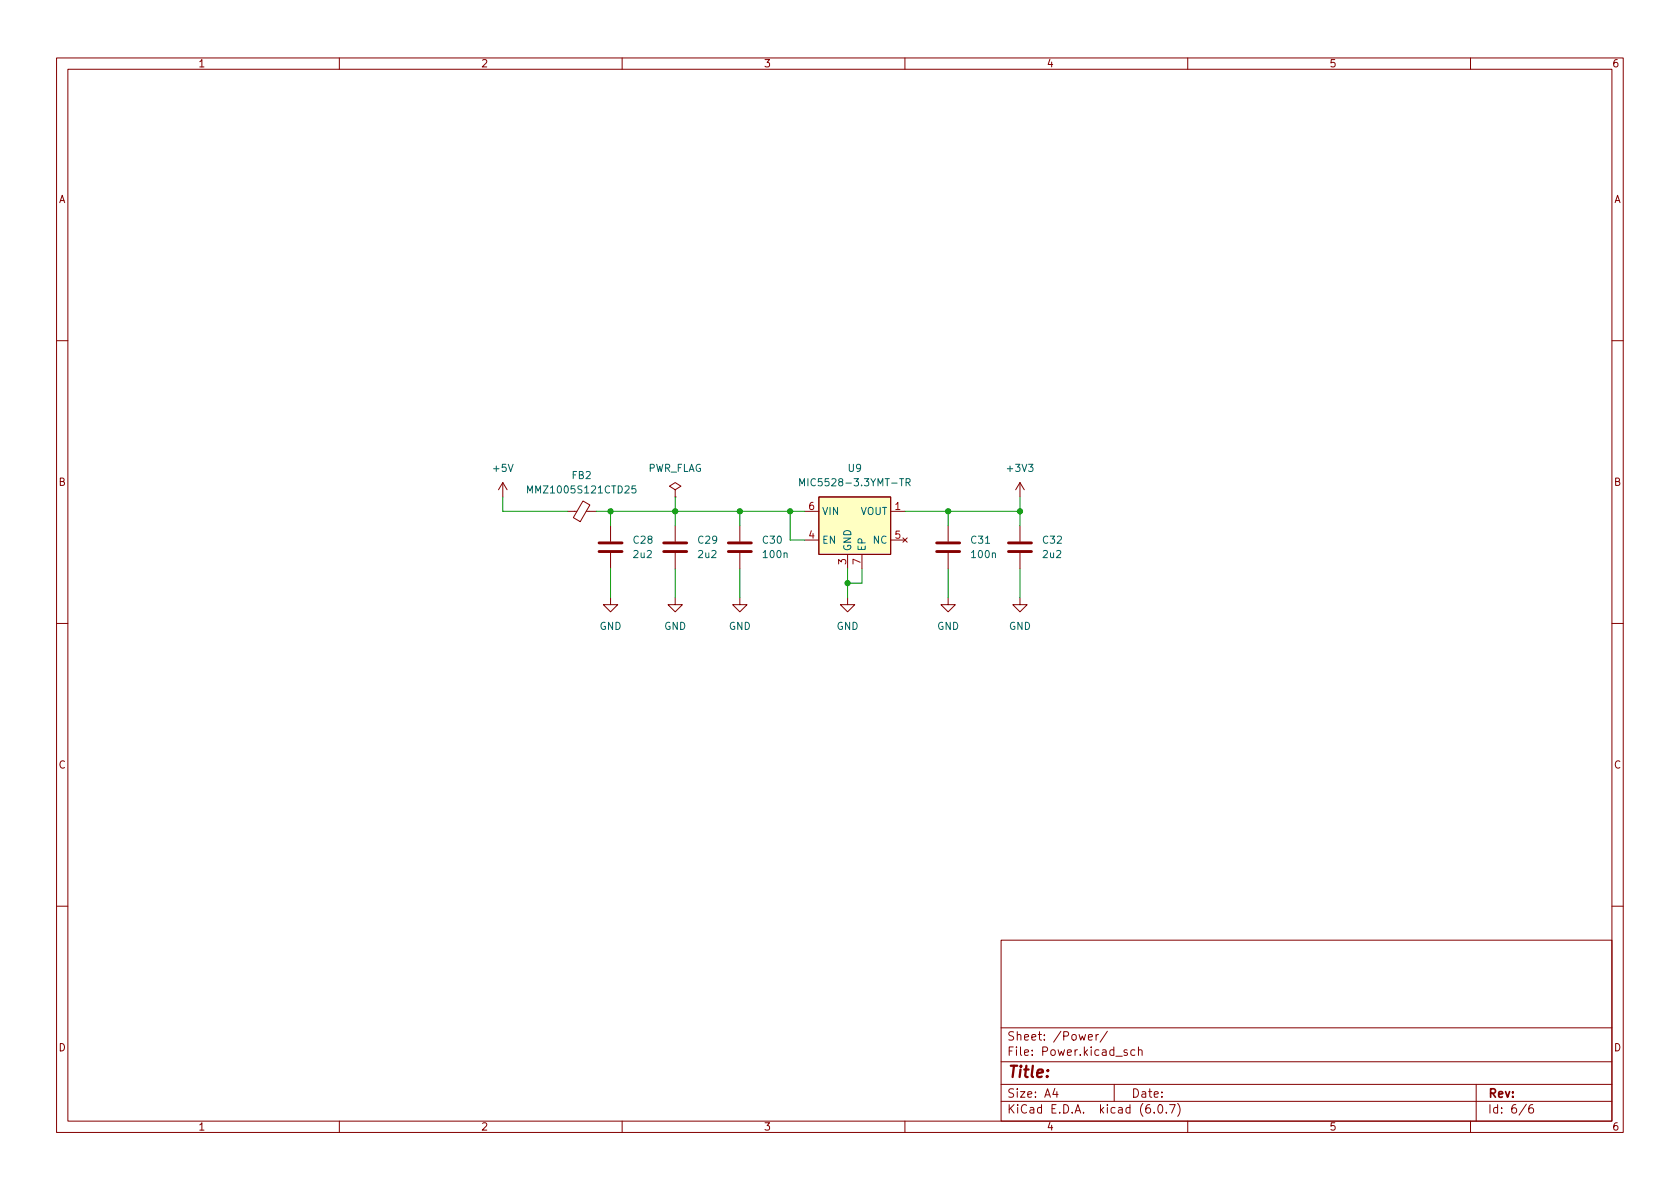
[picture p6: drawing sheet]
(kicad_sch (version 20211123) (generator eeschema)

 (paper "A4")

 (lib_symbols
  (symbol "Device:C" (pin_numbers hide) (pin_names (offset 0.254)) (in_bom yes) (on_board yes)
   (property "Reference" "C" (id 0) (at 0.635 2.54 0) (effects (font (size 1.27 1.27)) (justify left)))
   (property "Value" "C" (id 1) (at 0.635 -2.54 0) (effects (font (size 1.27 1.27)) (justify left)))
   (property "Footprint" "" (id 2) (at 0.9652 -3.81 0) (effects (font (size 1.27 1.27)) hide))
   (property "Datasheet" "~" (id 3) (at 0 0 0) (effects (font (size 1.27 1.27)) hide))
   (symbol "C_0_1"
    (polyline (pts (xy -2.032 -0.762) (xy 2.032 -0.762)) (stroke (width 0.508) (type default) (color 0 0 0 0)) (fill (type none)))
    (polyline (pts (xy -2.032 0.762) (xy 2.032 0.762)) (stroke (width 0.508) (type default) (color 0 0 0 0)) (fill (type none))))
   (symbol "C_1_1"
    (pin passive line (at 0 3.81 270) (length 2.794) (name "~" (effects (font (size 1.27 1.27)))) (number "1" (effects (font (size 1.27 1.27)))))
    (pin passive line (at 0 -3.81 90) (length 2.794) (name "~" (effects (font (size 1.27 1.27)))) (number "2" (effects (font (size 1.27 1.27)))))))
  (symbol "Device:FerriteBead_Small" (pin_numbers hide) (pin_names (offset 0)) (in_bom yes) (on_board yes)
   (property "Reference" "FB" (id 0) (at 1.905 1.27 0) (effects (font (size 1.27 1.27)) (justify left)))
   (property "Value" "FerriteBead_Small" (id 1) (at 1.905 -1.27 0) (effects (font (size 1.27 1.27)) (justify left)))
   (property "Footprint" "" (id 2) (at -1.778 0 90) (effects (font (size 1.27 1.27)) hide))
   (property "Datasheet" "~" (id 3) (at 0 0 0) (effects (font (size 1.27 1.27)) hide))
   (symbol "FerriteBead_Small_0_1"
    (polyline (pts (xy 0 -1.27) (xy 0 -0.7874)) (stroke (width 0) (type default) (color 0 0 0 0)) (fill (type none)))
    (polyline (pts (xy 0 0.889) (xy 0 1.2954)) (stroke (width 0) (type default) (color 0 0 0 0)) (fill (type none)))
    (polyline (pts (xy -1.8288 0.2794) (xy -1.1176 1.4986) (xy 1.8288 -0.2032) (xy 1.1176 -1.4224) (xy -1.8288 0.2794)) (stroke (width 0) (type default) (color 0 0 0 0)) (fill (type none))))
   (symbol "FerriteBead_Small_1_1"
    (pin passive line (at 0 2.54 270) (length 1.27) (name "~" (effects (font (size 1.27 1.27)))) (number "1" (effects (font (size 1.27 1.27)))))
    (pin passive line (at 0 -2.54 90) (length 1.27) (name "~" (effects (font (size 1.27 1.27)))) (number "2" (effects (font (size 1.27 1.27)))))))
  (symbol "LibreCAL:MIC5528" (in_bom yes) (on_board yes)
   (property "Reference" "U" (id 0) (at 2.54 -6.35 0) (effects (font (size 1.27 1.27))))
   (property "Value" "MIC5528" (id 1) (at -2.54 6.35 0) (effects (font (size 1.27 1.27))))
   (property "Footprint" "LibreCAL:DFN-6-1EP_1.2x1.2mm_P0.4mm_EP0.3x0.94mm" (id 2) (at -2.54 -2.54 0) (effects (font (size 1.27 1.27)) hide))
   (property "Datasheet" "https://eu.mouser.com/datasheet/2/268/MIC5528_High_Performance_500mA_LDO_in_Thin_and_Ext-1891284.pdf" (id 3) (at -2.54 -2.54 0) (effects (font (size 1.27 1.27)) hide))
   (symbol "MIC5528_0_1"
    (rectangle (start -7.62 5.08) (end 5.08 -5.08) (stroke (width 0) (type default) (color 0 0 0 0)) (fill (type background))))
   (symbol "MIC5528_1_1"
    (pin power_out line (at 7.62 2.54 180) (length 2.54) (name "VOUT" (effects (font (size 1.27 1.27)))) (number "1" (effects (font (size 1.27 1.27)))))
    (pin power_out line (at 7.62 2.54 180) (length 2.54) hide (name "VOUT" (effects (font (size 1.27 1.27)))) (number "2" (effects (font (size 1.27 1.27)))))
    (pin power_in line (at -2.54 -7.62 90) (length 2.54) (name "GND" (effects (font (size 1.27 1.27)))) (number "3" (effects (font (size 1.27 1.27)))))
    (pin input line (at -10.16 -2.54 0) (length 2.54) (name "EN" (effects (font (size 1.27 1.27)))) (number "4" (effects (font (size 1.27 1.27)))))
    (pin no_connect line (at 7.62 -2.54 180) (length 2.54) (name "NC" (effects (font (size 1.27 1.27)))) (number "5" (effects (font (size 1.27 1.27)))))
    (pin power_in line (at -10.16 2.54 0) (length 2.54) (name "VIN" (effects (font (size 1.27 1.27)))) (number "6" (effects (font (size 1.27 1.27)))))
    (pin power_in line (at 0 -7.62 90) (length 2.54) (name "EP" (effects (font (size 1.27 1.27)))) (number "7" (effects (font (size 1.27 1.27)))))))
  (symbol "power:+3V3" (power) (pin_names (offset 0)) (in_bom yes) (on_board yes)
   (property "Reference" "#PWR" (id 0) (at 0 -3.81 0) (effects (font (size 1.27 1.27)) hide))
   (property "Value" "+3V3" (id 1) (at 0 3.556 0) (effects (font (size 1.27 1.27))))
   (property "Footprint" "" (id 2) (at 0 0 0) (effects (font (size 1.27 1.27)) hide))
   (property "Datasheet" "" (id 3) (at 0 0 0) (effects (font (size 1.27 1.27)) hide))
   (symbol "+3V3_0_1"
    (polyline (pts (xy -0.762 1.27) (xy 0 2.54)) (stroke (width 0) (type default) (color 0 0 0 0)) (fill (type none)))
    (polyline (pts (xy 0 0) (xy 0 2.54)) (stroke (width 0) (type default) (color 0 0 0 0)) (fill (type none)))
    (polyline (pts (xy 0 2.54) (xy 0.762 1.27)) (stroke (width 0) (type default) (color 0 0 0 0)) (fill (type none))))
   (symbol "+3V3_1_1"
    (pin power_in line (at 0 0 90) (length 0) hide (name "+3V3" (effects (font (size 1.27 1.27)))) (number "1" (effects (font (size 1.27 1.27)))))))
  (symbol "power:+5V" (power) (pin_names (offset 0)) (in_bom yes) (on_board yes)
   (property "Reference" "#PWR" (id 0) (at 0 -3.81 0) (effects (font (size 1.27 1.27)) hide))
   (property "Value" "+5V" (id 1) (at 0 3.556 0) (effects (font (size 1.27 1.27))))
   (property "Footprint" "" (id 2) (at 0 0 0) (effects (font (size 1.27 1.27)) hide))
   (property "Datasheet" "" (id 3) (at 0 0 0) (effects (font (size 1.27 1.27)) hide))
   (symbol "+5V_0_1"
    (polyline (pts (xy -0.762 1.27) (xy 0 2.54)) (stroke (width 0) (type default) (color 0 0 0 0)) (fill (type none)))
    (polyline (pts (xy 0 0) (xy 0 2.54)) (stroke (width 0) (type default) (color 0 0 0 0)) (fill (type none)))
    (polyline (pts (xy 0 2.54) (xy 0.762 1.27)) (stroke (width 0) (type default) (color 0 0 0 0)) (fill (type none))))
   (symbol "+5V_1_1"
    (pin power_in line (at 0 0 90) (length 0) hide (name "+5V" (effects (font (size 1.27 1.27)))) (number "1" (effects (font (size 1.27 1.27)))))))
  (symbol "power:GND" (power) (pin_names (offset 0)) (in_bom yes) (on_board yes)
   (property "Reference" "#PWR" (id 0) (at 0 -6.35 0) (effects (font (size 1.27 1.27)) hide))
   (property "Value" "GND" (id 1) (at 0 -3.81 0) (effects (font (size 1.27 1.27))))
   (property "Footprint" "" (id 2) (at 0 0 0) (effects (font (size 1.27 1.27)) hide))
   (property "Datasheet" "" (id 3) (at 0 0 0) (effects (font (size 1.27 1.27)) hide))
   (symbol "GND_0_1"
    (polyline (pts (xy 0 0) (xy 0 -1.27) (xy 1.27 -1.27) (xy 0 -2.54) (xy -1.27 -1.27) (xy 0 -1.27)) (stroke (width 0) (type default) (color 0 0 0 0)) (fill (type none))))
   (symbol "GND_1_1"
    (pin power_in line (at 0 0 270) (length 0) hide (name "GND" (effects (font (size 1.27 1.27)))) (number "1" (effects (font (size 1.27 1.27)))))))
  (symbol "power:PWR_FLAG" (power) (pin_numbers hide) (pin_names (offset 0) hide) (in_bom yes) (on_board yes)
   (property "Reference" "#FLG" (id 0) (at 0 1.905 0) (effects (font (size 1.27 1.27)) hide))
   (property "Value" "PWR_FLAG" (id 1) (at 0 3.81 0) (effects (font (size 1.27 1.27))))
   (property "Footprint" "" (id 2) (at 0 0 0) (effects (font (size 1.27 1.27)) hide))
   (property "Datasheet" "~" (id 3) (at 0 0 0) (effects (font (size 1.27 1.27)) hide))
   (symbol "PWR_FLAG_0_0"
    (pin power_out line (at 0 0 90) (length 0) (name "pwr" (effects (font (size 1.27 1.27)))) (number "1" (effects (font (size 1.27 1.27))))))
   (symbol "PWR_FLAG_0_1"
    (polyline (pts (xy 0 0) (xy 0 1.27) (xy -1.016 1.905) (xy 0 2.54) (xy 1.016 1.905) (xy 0 1.27)) (stroke (width 0) (type default) (color 0 0 0 0)) (fill (type none))))))


 (junction (at 119.38 90.17) (diameter 0) (color 0 0 0 0))
 (junction (at 149.86 102.87) (diameter 0) (color 0 0 0 0))
 (junction (at 139.7 90.17) (diameter 0) (color 0 0 0 0))
 (junction (at 167.64 90.17) (diameter 0) (color 0 0 0 0))
 (junction (at 180.34 90.17) (diameter 0) (color 0 0 0 0))
 (junction (at 107.95 90.17) (diameter 0) (color 0 0 0 0))
 (junction (at 130.81 90.17) (diameter 0) (color 0 0 0 0))

 (wire (pts (xy 180.34 90.17) (xy 180.34 87.63)) (stroke (width 0) (type default) (color 0 0 0 0)))
 (wire (pts (xy 130.81 90.17) (xy 139.7 90.17)) (stroke (width 0) (type default) (color 0 0 0 0)))
 (wire (pts (xy 180.34 100.33) (xy 180.34 105.41)) (stroke (width 0) (type default) (color 0 0 0 0)))
 (wire (pts (xy 119.38 90.17) (xy 119.38 92.71)) (stroke (width 0) (type default) (color 0 0 0 0)))
 (wire (pts (xy 152.4 100.33) (xy 152.4 102.87)) (stroke (width 0) (type default) (color 0 0 0 0)))
 (wire (pts (xy 88.9 90.17) (xy 88.9 87.63)) (stroke (width 0) (type default) (color 0 0 0 0)))
 (wire (pts (xy 100.33 90.17) (xy 88.9 90.17)) (stroke (width 0) (type default) (color 0 0 0 0)))
 (wire (pts (xy 167.64 90.17) (xy 180.34 90.17)) (stroke (width 0) (type default) (color 0 0 0 0)))
 (wire (pts (xy 142.24 95.25) (xy 139.7 95.25)) (stroke (width 0) (type default) (color 0 0 0 0)))
 (wire (pts (xy 130.81 100.33) (xy 130.81 105.41)) (stroke (width 0) (type default) (color 0 0 0 0)))
 (wire (pts (xy 180.34 90.17) (xy 180.34 92.71)) (stroke (width 0) (type default) (color 0 0 0 0)))
 (wire (pts (xy 149.86 100.33) (xy 149.86 102.87)) (stroke (width 0) (type default) (color 0 0 0 0)))
 (wire (pts (xy 119.38 90.17) (xy 130.81 90.17)) (stroke (width 0) (type default) (color 0 0 0 0)))
 (wire (pts (xy 152.4 102.87) (xy 149.86 102.87)) (stroke (width 0) (type default) (color 0 0 0 0)))
 (wire (pts (xy 119.38 87.63) (xy 119.38 90.17)) (stroke (width 0) (type default) (color 0 0 0 0)))
 (wire (pts (xy 105.41 90.17) (xy 107.95 90.17)) (stroke (width 0) (type default) (color 0 0 0 0)))
 (wire (pts (xy 149.86 102.87) (xy 149.86 105.41)) (stroke (width 0) (type default) (color 0 0 0 0)))
 (wire (pts (xy 139.7 95.25) (xy 139.7 90.17)) (stroke (width 0) (type default) (color 0 0 0 0)))
 (wire (pts (xy 139.7 90.17) (xy 142.24 90.17)) (stroke (width 0) (type default) (color 0 0 0 0)))
 (wire (pts (xy 167.64 90.17) (xy 167.64 92.71)) (stroke (width 0) (type default) (color 0 0 0 0)))
 (wire (pts (xy 119.38 100.33) (xy 119.38 105.41)) (stroke (width 0) (type default) (color 0 0 0 0)))
 (wire (pts (xy 130.81 90.17) (xy 130.81 92.71)) (stroke (width 0) (type default) (color 0 0 0 0)))
 (wire (pts (xy 107.95 90.17) (xy 119.38 90.17)) (stroke (width 0) (type default) (color 0 0 0 0)))
 (wire (pts (xy 160.02 90.17) (xy 167.64 90.17)) (stroke (width 0) (type default) (color 0 0 0 0)))
 (wire (pts (xy 107.95 90.17) (xy 107.95 92.71)) (stroke (width 0) (type default) (color 0 0 0 0)))
 (wire (pts (xy 107.95 100.33) (xy 107.95 105.41)) (stroke (width 0) (type default) (color 0 0 0 0)))
 (wire (pts (xy 167.64 100.33) (xy 167.64 105.41)) (stroke (width 0) (type default) (color 0 0 0 0)))

 (symbol (lib_id "Device:C") (at 167.64 96.52 0) (unit 1) (in_bom yes) (on_board yes) (fields_autoplaced)
  (property "Reference" "C31" (id 0) (at 171.45 95.2499 0) (effects (font (size 1.27 1.27)) (justify left)))
  (property "Value" "100n" (id 1) (at 171.45 97.7899 0) (effects (font (size 1.27 1.27)) (justify left)))
  (property "Footprint" "Capacitor_SMD:C_0402_1005Metric" (id 2) (at 168.6052 100.33 0) (effects (font (size 1.27 1.27)) hide))
  (property "Datasheet" "~" (id 3) (at 167.64 96.52 0) (effects (font (size 1.27 1.27)) hide)) (pin "1") (pin "2"))

 (symbol (lib_id "power:GND") (at 180.34 105.41 0) (unit 1) (in_bom yes) (on_board yes) (fields_autoplaced)
  (property "Reference" "#PWR0102" (id 0) (at 180.34 111.76 0) (effects (font (size 1.27 1.27)) hide))
  (property "Value" "GND" (id 1) (at 180.34 110.49 0))
  (property "Footprint" "" (id 2) (at 180.34 105.41 0) (effects (font (size 1.27 1.27)) hide))
  (property "Datasheet" "" (id 3) (at 180.34 105.41 0) (effects (font (size 1.27 1.27)) hide)) (pin "1"))

 (symbol (lib_id "power:PWR_FLAG") (at 119.38 87.63 0) (unit 1) (in_bom yes) (on_board yes) (fields_autoplaced)
  (property "Reference" "#FLG0103" (id 0) (at 119.38 85.725 0) (effects (font (size 1.27 1.27)) hide))
  (property "Value" "PWR_FLAG" (id 1) (at 119.38 82.55 0))
  (property "Footprint" "" (id 2) (at 119.38 87.63 0) (effects (font (size 1.27 1.27)) hide))
  (property "Datasheet" "~" (id 3) (at 119.38 87.63 0) (effects (font (size 1.27 1.27)) hide)) (pin "1"))

 (symbol (lib_id "power:+3V3") (at 180.34 87.63 0) (unit 1) (in_bom yes) (on_board yes) (fields_autoplaced)
  (property "Reference" "#PWR0101" (id 0) (at 180.34 91.44 0) (effects (font (size 1.27 1.27)) hide))
  (property "Value" "+3V3" (id 1) (at 180.34 82.55 0))
  (property "Footprint" "" (id 2) (at 180.34 87.63 0) (effects (font (size 1.27 1.27)) hide))
  (property "Datasheet" "" (id 3) (at 180.34 87.63 0) (effects (font (size 1.27 1.27)) hide)) (pin "1"))

 (symbol (lib_id "power:GND") (at 167.64 105.41 0) (unit 1) (in_bom yes) (on_board yes) (fields_autoplaced)
  (property "Reference" "#PWR0100" (id 0) (at 167.64 111.76 0) (effects (font (size 1.27 1.27)) hide))
  (property "Value" "GND" (id 1) (at 167.64 110.49 0))
  (property "Footprint" "" (id 2) (at 167.64 105.41 0) (effects (font (size 1.27 1.27)) hide))
  (property "Datasheet" "" (id 3) (at 167.64 105.41 0) (effects (font (size 1.27 1.27)) hide)) (pin "1"))

 (symbol (lib_id "power:GND") (at 130.81 105.41 0) (unit 1) (in_bom yes) (on_board yes) (fields_autoplaced)
  (property "Reference" "#PWR098" (id 0) (at 130.81 111.76 0) (effects (font (size 1.27 1.27)) hide))
  (property "Value" "GND" (id 1) (at 130.81 110.49 0))
  (property "Footprint" "" (id 2) (at 130.81 105.41 0) (effects (font (size 1.27 1.27)) hide))
  (property "Datasheet" "" (id 3) (at 130.81 105.41 0) (effects (font (size 1.27 1.27)) hide)) (pin "1"))

 (symbol (lib_id "Device:C") (at 107.95 96.52 0) (unit 1) (in_bom yes) (on_board yes) (fields_autoplaced)
  (property "Reference" "C28" (id 0) (at 111.76 95.2499 0) (effects (font (size 1.27 1.27)) (justify left)))
  (property "Value" "2u2" (id 1) (at 111.76 97.7899 0) (effects (font (size 1.27 1.27)) (justify left)))
  (property "Footprint" "Capacitor_SMD:C_0402_1005Metric" (id 2) (at 108.9152 100.33 0) (effects (font (size 1.27 1.27)) hide))
  (property "Datasheet" "~" (id 3) (at 107.95 96.52 0) (effects (font (size 1.27 1.27)) hide)) (pin "1") (pin "2"))

 (symbol (lib_id "power:GND") (at 119.38 105.41 0) (unit 1) (in_bom yes) (on_board yes) (fields_autoplaced)
  (property "Reference" "#PWR097" (id 0) (at 119.38 111.76 0) (effects (font (size 1.27 1.27)) hide))
  (property "Value" "GND" (id 1) (at 119.38 110.49 0))
  (property "Footprint" "" (id 2) (at 119.38 105.41 0) (effects (font (size 1.27 1.27)) hide))
  (property "Datasheet" "" (id 3) (at 119.38 105.41 0) (effects (font (size 1.27 1.27)) hide)) (pin "1"))

 (symbol (lib_id "power:GND") (at 107.95 105.41 0) (unit 1) (in_bom yes) (on_board yes) (fields_autoplaced)
  (property "Reference" "#PWR096" (id 0) (at 107.95 111.76 0) (effects (font (size 1.27 1.27)) hide))
  (property "Value" "GND" (id 1) (at 107.95 110.49 0))
  (property "Footprint" "" (id 2) (at 107.95 105.41 0) (effects (font (size 1.27 1.27)) hide))
  (property "Datasheet" "" (id 3) (at 107.95 105.41 0) (effects (font (size 1.27 1.27)) hide)) (pin "1"))

 (symbol (lib_id "LibreCAL:MIC5528") (at 152.4 92.71 0) (unit 1) (in_bom yes) (on_board yes) (fields_autoplaced)
  (property "Reference" "U9" (id 0) (at 151.13 82.55 0))
  (property "Value" "MIC5528-3.3YMT-TR" (id 1) (at 151.13 85.09 0))
  (property "Footprint" "LibreCAL:DFN-6-1EP_1.2x1.2mm_P0.4mm_EP0.3x0.94mm" (id 2) (at 149.86 95.25 0) (effects (font (size 1.27 1.27)) hide))
  (property "Datasheet" "https://eu.mouser.com/datasheet/2/268/MIC5528_High_Performance_500mA_LDO_in_Thin_and_Ext-1891284.pdf" (id 3) (at 149.86 95.25 0) (effects (font (size 1.27 1.27)) hide)) (pin "1") (pin "2") (pin "3") (pin "4") (pin "5") (pin "6") (pin "7"))

 (symbol (lib_id "Device:C") (at 119.38 96.52 0) (unit 1) (in_bom yes) (on_board yes) (fields_autoplaced)
  (property "Reference" "C29" (id 0) (at 123.19 95.2499 0) (effects (font (size 1.27 1.27)) (justify left)))
  (property "Value" "2u2" (id 1) (at 123.19 97.7899 0) (effects (font (size 1.27 1.27)) (justify left)))
  (property "Footprint" "Capacitor_SMD:C_0402_1005Metric" (id 2) (at 120.3452 100.33 0) (effects (font (size 1.27 1.27)) hide))
  (property "Datasheet" "~" (id 3) (at 119.38 96.52 0) (effects (font (size 1.27 1.27)) hide)) (pin "1") (pin "2"))

 (symbol (lib_id "Device:C") (at 180.34 96.52 0) (unit 1) (in_bom yes) (on_board yes) (fields_autoplaced)
  (property "Reference" "C32" (id 0) (at 184.15 95.2499 0) (effects (font (size 1.27 1.27)) (justify left)))
  (property "Value" "2u2" (id 1) (at 184.15 97.7899 0) (effects (font (size 1.27 1.27)) (justify left)))
  (property "Footprint" "Capacitor_SMD:C_0402_1005Metric" (id 2) (at 181.3052 100.33 0) (effects (font (size 1.27 1.27)) hide))
  (property "Datasheet" "~" (id 3) (at 180.34 96.52 0) (effects (font (size 1.27 1.27)) hide)) (pin "1") (pin "2"))

 (symbol (lib_id "power:+5V") (at 88.9 87.63 0) (unit 1) (in_bom yes) (on_board yes) (fields_autoplaced)
  (property "Reference" "#PWR095" (id 0) (at 88.9 91.44 0) (effects (font (size 1.27 1.27)) hide))
  (property "Value" "+5V" (id 1) (at 88.9 82.55 0))
  (property "Footprint" "" (id 2) (at 88.9 87.63 0) (effects (font (size 1.27 1.27)) hide))
  (property "Datasheet" "" (id 3) (at 88.9 87.63 0) (effects (font (size 1.27 1.27)) hide)) (pin "1"))

 (symbol (lib_id "power:GND") (at 149.86 105.41 0) (unit 1) (in_bom yes) (on_board yes) (fields_autoplaced)
  (property "Reference" "#PWR099" (id 0) (at 149.86 111.76 0) (effects (font (size 1.27 1.27)) hide))
  (property "Value" "GND" (id 1) (at 149.86 110.49 0))
  (property "Footprint" "" (id 2) (at 149.86 105.41 0) (effects (font (size 1.27 1.27)) hide))
  (property "Datasheet" "" (id 3) (at 149.86 105.41 0) (effects (font (size 1.27 1.27)) hide)) (pin "1"))

 (symbol (lib_id "Device:C") (at 130.81 96.52 0) (unit 1) (in_bom yes) (on_board yes) (fields_autoplaced)
  (property "Reference" "C30" (id 0) (at 134.62 95.2499 0) (effects (font (size 1.27 1.27)) (justify left)))
  (property "Value" "100n" (id 1) (at 134.62 97.7899 0) (effects (font (size 1.27 1.27)) (justify left)))
  (property "Footprint" "Capacitor_SMD:C_0402_1005Metric" (id 2) (at 131.7752 100.33 0) (effects (font (size 1.27 1.27)) hide))
  (property "Datasheet" "~" (id 3) (at 130.81 96.52 0) (effects (font (size 1.27 1.27)) hide)) (pin "1") (pin "2"))

 (symbol (lib_id "Device:FerriteBead_Small") (at 102.87 90.17 90) (unit 1) (in_bom yes) (on_board yes) (fields_autoplaced)
  (property "Reference" "FB2" (id 0) (at 102.8319 83.82 90))
  (property "Value" "MMZ1005S121CTD25" (id 1) (at 102.8319 86.36 90))
  (property "Footprint" "Inductor_SMD:L_0402_1005Metric" (id 2) (at 102.87 91.948 90) (effects (font (size 1.27 1.27)) hide))
  (property "Datasheet" "~" (id 3) (at 102.87 90.17 0) (effects (font (size 1.27 1.27)) hide)) (pin "1") (pin "2")))
